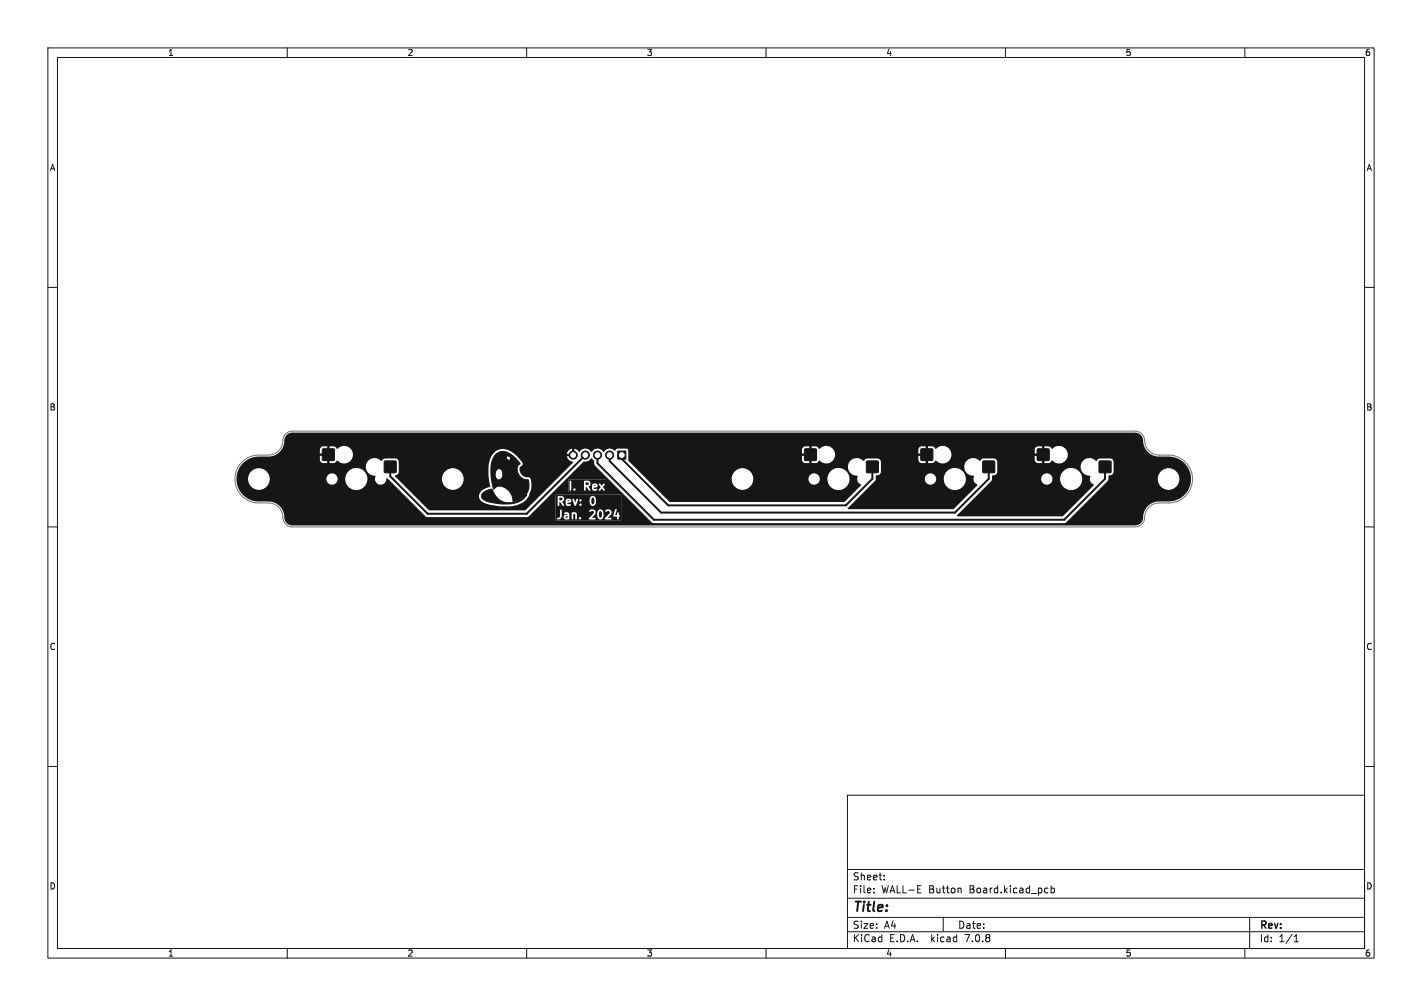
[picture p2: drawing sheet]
<svg xmlns="http://www.w3.org/2000/svg" width="297mm" height="210mm" viewBox="0 0 297 210" stroke-linecap="round" stroke-linejoin="round" font-family="sans-serif">
<path d="M50.5 96.5a5 5 0 0 1 3.6-1.5h2a3.2 3.2 0 0 0 3.1-3.6 2 2 0 0 1 1.9-1.4h176a2.07 2.07 0 0 1 2 2.3 3 3 0 0 0 3 2.7h2a5 5 0 0 1 5 5 5 5 0 0 1-5 5h-2a3.2 3.2 0 0 0-3.1 3.6 2 2 0 0 1-1.9 1.4h-176a2.07 2.07 0 0 1-2-2.3 3 3 0 0 0-3-2.7h-2a5 5 0 0 1-4.6-3 5 5 0 0 1 1-5.5z" fill="none" stroke="#717171" stroke-width=".21"/>
<g fill="none" stroke="#161616" stroke-width=".21">
<path d="M10 10h277v190h-277zM12 12h273v186h-273zM60 10v2M110 10v2M160 10v2M210 10v2M260 10v2M10 60h2M285 60h2M10 110h2M285 110h2M10 160h2"/>
<path d="M285 160h2M177 166h108v32h-108zM60 198v2M110 198v2M160 198v2M177 194.5h108M177 191.5h108M177 187.5h108M177 181.5h108M182.5 186.3v.1M182.5 185.5v.1M184.7 183.6v.1"/>
<path d="M184.7 182.8v.1M197 191.5v3M200.5 185.4l.2 .2v.8M210 198v2M218.7 185.4l.2 .1M218.9 186.3l-.2 .1M219.5 184.9v1.5M219.5 185.5l.5-.1 .2 .3-.1 .6h-.6M260 198v2M261 191.5v6.5M270.3 196.6h.9M270.3 195.5l.4-.4v1.5"/>
</g>
<g fill="#161616">
<path d="M124 101.3l.5 .1-.5 .1z"/>
<path d="M122.3 100.7h.6v.5l-.6 .1z"/>
<path d="M118.7 100.1h7.9v1l-.5-.2-.4 .5-.5-.5-.1 .2 .2 .4h-.5l-.1-.4-.3-.2-1.1 .2-.1-.5-.3-.3-.9 .1v1.8h-1.8l-.2-.3-.3 .4h-.4v-1.8l-.2-.2-.1 .1v1.9l.1 .1 .2-.1h.4l.3 .1 .2-.2h1.8a.18 .18 0 0 0 .1 .2 .18 .18 0 0 0 .2-.1v-.7h.2l.5 .8h.3v-.2l-.4-.6 .4-.5h.4l-.1 .9 .2 .3h.8l.1-.3-.6 .1-.1-.3 .7-.1 .1-.2h.5l.2 .2-.4 .7h.2l.4-.4 .5 .4 .1-.2-.4-.5 .4-.6h.3v1.6h-7.9z"/>
<path d="M125.2 106.8l.2-.1a.82 .82 0 0 1 0 1.4l-.3-.5z"/>
<path d="M118.1 107.8h.5v.3h-.5z"/>
<path d="M123.6 104l.2-.1a.83 .83 0 0 1 0 1.4l-.3-.5z"/>
<path d="M118.5 104.5l.5 .1-.5 .1z"/>
<path d="M116.8 103.9h.6v.4l-.6 .1z"/>
<path d="M116.1 103.3h13.6v1.5h-5.2l-.2-1-.6-.3-.4 .3-.2 .7h-1.6l-.2-.3-.6 .1-.2-.2-.4 .8-.3-.8-.2 .2 .1 .4h-.4l-.1-.4-.2-.2-1.2 .2-.1-.5-.3-.3-.9 .1v1.9l.2 .1 .1-.1v-.7h.2l.5 .8h.3v-.3l-.4-.5 .4-.5h.4l-.1 .9 .5 .4h.4l.2-.3-.1-.1-.5 .1-.1-.3 .7-.1 .1-.2h.4l.3 .8 .2 .1 .5-1.3h.4l-.1 .2 .2 .2 .3-.2h1.6l.2 .9h-1.8l-.3-.3-.2 .3 .2 .2 .3-.2h1.8l.6 .2 .4-.2 .2-.6h5.2v2.9l-.5-.2v-.4l-.2-.2-.1 .1v.5h-.4l.3-1.1-.1-.1-.2 .1-.2 .6h-.6l-.1-.4-.3-.3h-.5l-.4 .3a.23 .23 0 0 0 .2 .3 .23 .23 0 0 0 .3-.2l.4 .1v.4l-.4 .4h-.8l-.1-.8-.5-.5-.5 .2-.2 .5h-.4l-.1-.4-.4-.3h-.5l-.3 .3a.23 .23 0 0 0 .2 .3 .23 .23 0 0 0 .2-.2l.5 .1v.4l-1 1h-1.6l-.3-.3-.2 .4h-.4l-.1-1.2-.9-.2-.1 .2v1.2h-.5v-1l-.4-.4h-.4l-.3 .3 .1 .1h.5l.2 .1h-.5l-.4 .4h-.4v-1.3l-.2-.2-.1 .2-.1 1.4-.6 .4 .2 .1h.5l.3-.6h.4v.3l.4 .3 1.3-.1 .2 .1 .1-.1v-1h.3l.3 1.1 .2-.1h.4l.2 .1 .3-.2h1.6l.1 .2h1.2l.1-.2-.1-.1h-.7l.7-.7 .1-.4h.4l-.1 .6 .4 .7 .4 .1 .3-.1 .3-.7h.8l-.6 .6v.2h1.3l.1-.1-.1-.2h-.7l.7-.7 .1-.4h.6l-.2 .8 .8 .1 .1 .5 .2-.1v-.4l.5-.2v1h-13.6z"/>
</g>
<g fill="#161616" stroke="#161616" stroke-width=".21">
<path d="M100.8 102.9l.7-.4 1.2-.4a3.9 3.9 0 0 0 6.3 2l1-.9a4.4 4.4 0 0 1-4.4 2l-1.8-.1a5.4 5.4 0 0 1-3.1-1.1 .84 .84 0 0 1 .1-1.1z"/>
<path d="M103.7 94.7a2.52 2.52 0 0 1 3.4 .4l.6 .6h-1.1a.43 .43 0 0 0-.4-.5 .43 .43 0 0 0-.4 .6l.5 .3 .3-.1v-.3h1.1l1 1.1a1.39 1.39 0 0 0-.5 2.1h-3.1a.82 .82 0 0 0-.7-1.1 .82 .82 0 0 0-.9 .9 1.08 1.08 0 0 0 .8 1.5 1.18 1.18 0 0 0 .8-1.3h3.1a2.06 2.06 0 0 0 2.1 1.2 3.6 3.6 0 0 1-3.1 4.6 3.2 3.2 0 0 0-3.1-3.2l-1 .6a10 10 0 0 1 0-6.6z"/>
<path d="M67.4 93.7h2.4v2.4h-2.4z"/>
<path d="M80.3 96.3h2.4v2.3h-2.4z"/>
<path d="M168.1 93.7h2.4v2.4h-2.4z"/>
<path d="M181 96.3h2.4v2.3h-2.4z"/>
<path d="M192.4 93.7h2.4v2.4h-2.4z"/>
<path d="M205.3 96.3h2.4v2.3h-2.4z"/>
<path d="M216.7 93.7h2.4v2.4h-2.4z"/>
<path d="M229.6 96.3h2.4v2.3h-2.4z"/>
<path d="M129 94.1h1.7v1.7h-1.7z"/>
<circle cx="54.1" cy="100" r="3.7"/>
<circle cx="94.6" cy="100" r="3.7"/>
<circle cx="155.1" cy="100" r="3.7"/>
<circle cx="244.1" cy="100" r="3.8"/>
<circle cx="127.3" cy="95" r=".85"/>
<circle cx="124.8" cy="95" r=".85"/>
<circle cx="122.3" cy="95" r=".85"/>
<circle cx="119.7" cy="95" r=".85"/>
</g>
<path d="M122.3 95l-12.3 12.2h-20.7l-7.8-7.8v-1.9M124.8 95v1.7l11.8 11.8h85.7l8.5-8.5v-2.5M127.3 95v1.3l10.8 10.7h61.4l7-7v-2.5M129.9 95v.8l9.7 9.7h37.1l5.5-5.5v-2.5" fill="none" stroke="#161616" stroke-width=".41"/>
<path d="M50.7 96.8a4.7 4.7 0 0 1 3.4-1.5h2.1a3.5 3.5 0 0 0 3.2-3.8 1.7 1.7 0 0 1 1.7-1.2h176a1.71 1.71 0 0 1 1.7 1.9 3.3 3.3 0 0 0 2 2.9h-17.8v-.3a1.9 1.9 0 0 0-1.3-1.6 1.9 1.9 0 0 0-2 .5l-.3-.4-.4-.1h-2.3l-.4 .3-.2 .3v.9h1.5v-1.5h.5v1.9h-19.4a1.89 1.89 0 0 0-1.2-1.9 1.89 1.89 0 0 0-2.1 .5l-.3-.4-.4-.1h-2.3l-.4 .3-.2 .3v.9h1.5v-1.5h.5v1.9h-19.4a1.89 1.89 0 0 0-1.2-1.9 1.89 1.89 0 0 0-2.1 .5l-.6-.5h-2.3l-.4 .1-.3 .6v.8h1.5v-1.5h.5v2h-2v.9l.3 .4 .3 .2h.9v-1.5h.5v1.5l1.1-.1 .5-.5a1.9 1.9 0 0 0 2 .6 1.9 1.9 0 0 0 1.3-1.6h19.4v.1h-2v.9l.2 .3 .4 .3h.9v-1.5h.5v1.5h1l.7-.6a1.85 1.85 0 0 0 2 .6 1.85 1.85 0 0 0 1.2-1.6h19.4v.1h-2v.9l.2 .3 .4 .3h.9v-1.5h.5v1.5h1l.7-.6a1.85 1.85 0 0 0 2 .6 1.85 1.85 0 0 0 1.2-1.6h17.8l1.1 .2h2.2a4.7 4.7 0 0 1 4.4 3.2h-15.9v-2.1a.74 .74 0 0 0-.7-.7h-2.3l-.6 .5a1.88 1.88 0 0 0-3.2 .6 1.88 1.88 0 0 0 1.9 2.5l-.1 .7h-1.6v-.3a2.31 2.31 0 0 0-2.5-2 2.31 2.31 0 0 0-2.1 2.4h-1.6v-.2a1.19 1.19 0 0 0-1.8-.9 1.19 1.19 0 0 0 0 2 1.19 1.19 0 0 0 1.8-.9h1.6v.2a2.31 2.31 0 0 0 2.5 2 2.31 2.31 0 0 0 2.1-2.3h1.6l.3 .7 .6 .6-6.5 6.5-22.1-.1 .1-.2 7-7.1 .3-1.2a.82 .82 0 0 0 1-.7v-2.2l-.3-.4-.4-.2h-2.3l-.7 .5a1.86 1.86 0 0 0-3.1 .6 1.86 1.86 0 0 0 1.9 2.5l-.1 .7h-1.6v-.3a2.31 2.31 0 0 0-2.5-2 2.31 2.31 0 0 0-2.1 2.4h-1.6v-.2a1.19 1.19 0 0 0-1.8-.9 1.19 1.19 0 0 0 0 2 1.19 1.19 0 0 0 1.8-.9h1.6v.2a2.31 2.31 0 0 0 2.5 2 2.31 2.31 0 0 0 2.1-2.3h1.6l.3 .7 .6 .6-5.1 5-22-.1 .1-.2 5.5-5.6 .3-1.2a.82 .82 0 0 0 1-.7v-2.2l-.3-.4-.4-.2h-2.3l-.7 .5a1.86 1.86 0 0 0-3.1 .6 1.86 1.86 0 0 0 1.9 2.5l-.1 .7h-1.6v-.3a2.31 2.31 0 0 0-2.5-2 2.31 2.31 0 0 0-2.1 2.4h-1.6v-.2a1.19 1.19 0 0 0-1.8-.9 1.19 1.19 0 0 0 0 2 1.19 1.19 0 0 0 1.8-.9h1.6v.2a2.31 2.31 0 0 0 2.5 2 2.31 2.31 0 0 0 2.1-2.3h1.6l.3 .7 .6 .6-3.6 3.5h-36.4l-8.7-8.6v-2.1l-.1-.3-.3-.2h-1.8l-.3 .2a.25 .25 0 0 1-.2 .3 .25 .25 0 0 1-.3-.1 1.44 1.44 0 0 0-2.1 .3 1.5 1.5 0 0 0-2.6 0 1.5 1.5 0 0 0-2.5 0l-1-.6v.9h-.5v-.9h-.3l-.5 .4-.3 .6h.9v.6h-.9a1.68 1.68 0 0 0 1.3 1.2l-4.6 4.7h-4.1l-.3-1.4-1.3-.3-.5-.5-.3-.6-.1-.8 .6-.5v-.6l-1.7-1.8-1.1-.7-.7-.2h-1l-.6 .1-.7 .5-.5 .7h-29.1v-.3a1.9 1.9 0 0 0-1.3-1.6 1.9 1.9 0 0 0-2 .5l-.6-.5h-2.3l-.4 .1-.3 .6v.8h1.5v-1.5h.5v2h-2v.9l.3 .4 .3 .2h.9v-1.5h.5v1.5l1.1-.1 .5-.5a1.9 1.9 0 0 0 2 .6 1.9 1.9 0 0 0 1.3-1.6h29.1l-.4 .8-.3 1.5-.1 2 .4 2.2-1.1 .4-.8 .5-.3 .5-.1 .8 .2 .5 .7 .6 1 .4 1.7 .3 1.5 .1 1.8-.1 .9-.2 1.3-.5 .6-.5 .7-.9 .4-1.2 .1-1.1h4.1l-5.5 5.3h-19.9l-7.2-7 .1-.3a.74 .74 0 0 0 .7-.7v-2.2l-.3-.4-.4-.2h-2.3l-.7 .5a1.86 1.86 0 0 0-3.1 .6 1.86 1.86 0 0 0 1.9 2.5l-.1 .7h-1.6v-.3a2.31 2.31 0 0 0-2.5-2 2.31 2.31 0 0 0-2.1 2.4h-1.6v-.2a1.19 1.19 0 0 0-1.8-.9 1.19 1.19 0 0 0 0 2 1.19 1.19 0 0 0 1.8-.9h1.6v.2a2.31 2.31 0 0 0 2.5 2 2.31 2.31 0 0 0 2.1-2.3h1.6v.1a1.22 1.22 0 0 0 1.4 1.1 1.22 1.22 0 0 0 1-1.4l.3 .1 8.2 8 20.8 .1 .5-.2 11.5-11.5a2.1 2.1 0 0 0 1.6-.6l.5 .5 .2 1 2.9 2.9h-8.5v2.6h7.9v-2.6h.6l3.2 3.2h-14.3v5.4h13.6v-5.4h.7l5.7 5.7 .4 .2h85.8l.4-.2 8.6-8.6 .2-.3v-.7l.2-.2a.77 .77 0 0 0 .9-.7h15.9l.3 1.3-.2 1.2a4.7 4.7 0 0 1-4.5 3.7h-2.2a3.5 3.5 0 0 0-3.2 3.8 1.7 1.7 0 0 1-1.6 1.2h-176a1.71 1.71 0 0 1-1.7-1.9 3.3 3.3 0 0 0-3.2-3.1h-2.1a4.7 4.7 0 0 1-4.3-2.9 4.7 4.7 0 0 1 .9-5z" fill="#161616"/>
<g fill="#fff" stroke="#fff" stroke-width=".21">
<circle cx="54.1" cy="100" r="2.15"/>
<circle cx="94.6" cy="100" r="2.15"/>
<circle cx="155.1" cy="100" r="2.15"/>
<circle cx="244.1" cy="100" r="2.15"/>
<circle cx="69.3" cy="100" r=".87"/>
<circle cx="79.5" cy="100" r=".87"/>
<circle cx="74.4" cy="100" r="2"/>
<circle cx="71.9" cy="94.9" r="1.53"/>
<circle cx="78.2" cy="97.5" r="1.53"/>
<circle cx="170" cy="100" r=".87"/>
<circle cx="180.2" cy="100" r=".87"/>
<circle cx="175.1" cy="100" r="2"/>
<circle cx="172.6" cy="94.9" r="1.52"/>
<circle cx="178.9" cy="97.5" r="1.52"/>
<circle cx="194.3" cy="100" r=".87"/>
<circle cx="204.5" cy="100" r=".87"/>
<circle cx="199.4" cy="100" r="2"/>
<circle cx="196.9" cy="94.9" r="1.53"/>
<circle cx="203.2" cy="97.5" r="1.53"/>
<circle cx="218.6" cy="100" r=".87"/>
<circle cx="228.8" cy="100" r=".87"/>
<circle cx="223.7" cy="100" r="2"/>
<circle cx="221.2" cy="94.9" r="1.52"/>
<circle cx="227.5" cy="97.5" r="1.52"/>
<circle cx="129.9" cy="95" r=".5"/>
<circle cx="127.3" cy="95" r=".5"/>
<circle cx="124.8" cy="95" r=".5"/>
<circle cx="122.3" cy="95" r=".5"/>
<circle cx="119.7" cy="95" r=".5"/>
</g>
<text font-size="2.8" fill="#161616" x="178" y="190.9">Title:</text>
<g font-size="2.1" fill="#161616">
<text x="178" y="184">Sheet:</text>
<text x="178" y="186.7">File:</text>
<text x="184.1" y="186.7">WALL-E</text>
<text x="194" y="186.7">Button</text>
<text x="202.6" y="186.7">Board.kicad_pcb</text>
<text x="178" y="196.9">KiCad</text>
<text x="178" y="194.1">Size:</text>
<text x="184.7" y="194.1">A4</text>
<text x="185.7" y="196.9">E.D.A.</text>
<text x="194.6" y="196.9">kicad</text>
<text x="200" y="194.1">Date:</text>
<text x="201.8" y="196.9">7.0.8</text>
<text x="263" y="194.3">Rev:</text>
<text x="263" y="196.9">Id:</text>
<text x="267.1" y="196.9">1/1</text>
</g>
<g font-size="1.8" fill="#161616">
<text x="35" y="11.9">1</text>
<text x="85" y="11.9">2</text>
<text x="135" y="11.9">3</text>
<text x="185" y="11.9">4</text>
<text x="235" y="11.9">5</text>
<text x="285" y="11.9">6</text>
<text x="10.3" y="35.9">A</text>
<text x="285.4" y="35.9">A</text>
<text x="10.3" y="85.9">B</text>
<text x="285.3" y="85.9">B</text>
<text x="10.3" y="135.9">C</text>
<text x="285.3" y="135.9">C</text>
<text x="10.3" y="185.9">D</text>
<text x="285.3" y="185.9">D</text>
<text x="35" y="199.9">1</text>
<text x="85" y="199.9">2</text>
<text x="135" y="199.9">3</text>
<text x="185" y="199.9">4</text>
<text x="235" y="199.9">5</text>
<text x="285" y="199.9">6</text>
</g>
</svg>
